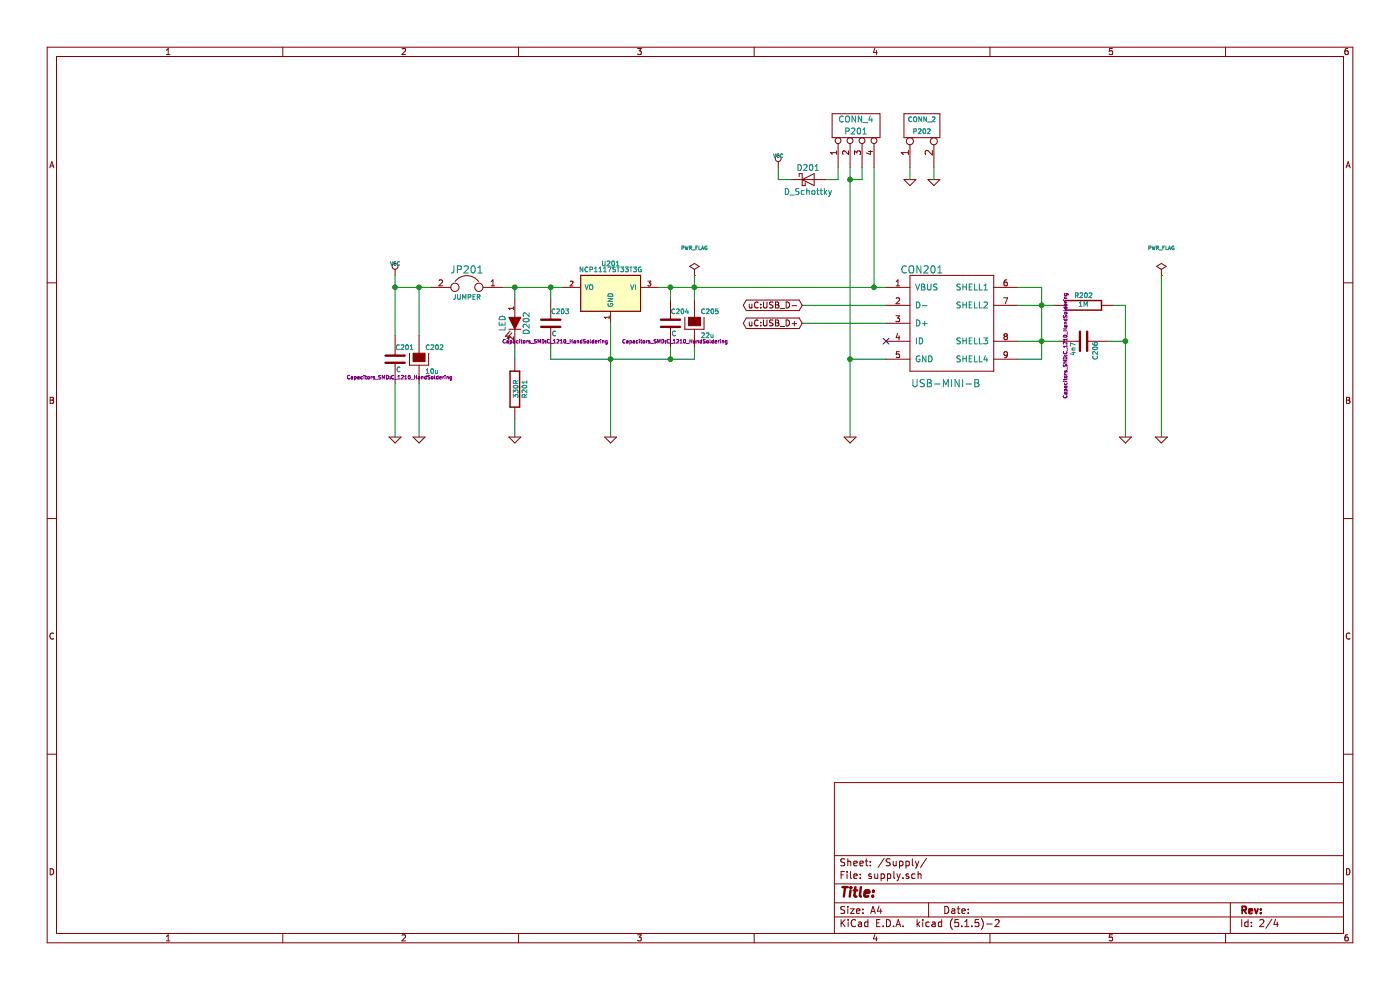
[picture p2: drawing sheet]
EESchema Schematic File Version 4
EELAYER 30 0
EELAYER END
$Descr A4 11693 8268
encoding utf-8
Sheet 2 4
Title ""
Date ""
Rev ""
Comp ""
Comment1 ""
Comment2 ""
Comment3 ""
Comment4 ""
$EndDescr
$Comp
L solar_system_external_unit_board_2-rescue:USB-MINI-B CON201
U 1 1
P 7950 2700
F 0 "CON201" H 7700 3150 60  0000 C CNN
F 1 "USB-MINI-B" H 7900 2200 60  0000 C CNN
F 2 "My_modules:USB_Mini-B_mod" H 7950 2700 60  0001 C CNN
F 3 "" H 7950 2700 60  0000 C CNN
	1    7950 2700
	1    0    0    -1  
$EndComp
$Comp
L solar_system_external_unit_board_2-rescue:NCP1117ST33T3G-RESCUE-solar_system_external_unit_board_2 U201
U 1 1
P 5100 2450
F 0 "U201" H 5100 2700 40  0000 C CNN
F 1 "NCP1117ST33T3G" H 5100 2650 40  0000 C CNN
F 2 "TO_SOT_Packages_SMD:SOT-223" H 5100 2450 60  0001 C CNN
F 3 "" H 5100 2450 60  0000 C CNN
	1    5100 2450
	-1   0    0    -1  
$EndComp
$Comp
L solar_system_external_unit_board_2-rescue:JUMPER JP201
U 1 1
P 3900 2400
F 0 "JP201" H 3900 2550 60  0000 C CNN
F 1 "JUMPER" H 3900 2320 40  0000 C CNN
F 2 "Pin_Headers:Pin_Header_Straight_1x02" H 3900 2400 60  0001 C CNN
F 3 "~" H 3900 2400 60  0000 C CNN
	1    3900 2400
	-1   0    0    -1  
$EndComp
Text GLabel 6700 2550 0    50   BiDi ~ 0
uC:USB_D-
Text GLabel 6700 2700 0    50   BiDi ~ 0
uC:USB_D+
$Comp
L solar_system_external_unit_board_2-rescue:GND-RESCUE-solar_system_external_unit_board_2 #PWR01
U 1 1
P 7100 3650
F 0 "#PWR01" H 7100 3650 30  0001 C CNN
F 1 "GND" H 7100 3580 30  0001 C CNN
F 2 "" H 7100 3650 60  0000 C CNN
F 3 "" H 7100 3650 60  0000 C CNN
	1    7100 3650
	1    0    0    -1  
$EndComp
Wire Wire Line
	7400 3000 7100 3000
Wire Wire Line
	7100 1400 7100 1500
Wire Wire Line
	5500 2400 5600 2400
$Comp
L solar_system_external_unit_board_2-rescue:GND-RESCUE-solar_system_external_unit_board_2 #PWR02
U 1 1
P 5100 3650
F 0 "#PWR02" H 5100 3650 30  0001 C CNN
F 1 "GND" H 5100 3580 30  0001 C CNN
F 2 "" H 5100 3650 60  0000 C CNN
F 3 "" H 5100 3650 60  0000 C CNN
	1    5100 3650
	1    0    0    -1  
$EndComp
Wire Wire Line
	5100 2700 5100 3000
$Comp
L power:VCC #PWR03
U 1 1
P 3300 2300
F 0 "#PWR03" H 3300 2400 30  0001 C CNN
F 1 "VCC" H 3300 2400 30  0000 C CNN
F 2 "" H 3300 2300 60  0000 C CNN
F 3 "" H 3300 2300 60  0000 C CNN
	1    3300 2300
	1    0    0    -1  
$EndComp
Wire Wire Line
	4200 2400 4300 2400
Wire Wire Line
	3300 2400 3500 2400
$Comp
L solar_system_external_unit_board_2-rescue:LED-RESCUE-solar_system_external_unit_board_2 D202
U 1 1
P 4300 2700
F 0 "D202" H 4300 2800 50  0000 C CNN
F 1 "LED" H 4300 2600 50  0000 C CNN
F 2 "LEDs:LED_1206" H 4300 2700 60  0001 C CNN
F 3 "~" H 4300 2700 60  0000 C CNN
	1    4300 2700
	0    1    1    0   
$EndComp
$Comp
L solar_system_external_unit_board_2-rescue:R-RESCUE-solar_system_external_unit_board_2 R201
U 1 1
P 4300 3250
F 0 "R201" V 4380 3250 40  0000 C CNN
F 1 "330R" V 4307 3251 40  0000 C CNN
F 2 "Resistors_SMD:R_1206_HandSoldering" V 4230 3250 30  0001 C CNN
F 3 "~" H 4300 3250 30  0000 C CNN
	1    4300 3250
	1    0    0    -1  
$EndComp
Wire Wire Line
	4300 2500 4300 2400
Connection ~ 4300 2400
Wire Wire Line
	4300 2900 4300 3000
$Comp
L solar_system_external_unit_board_2-rescue:GND-RESCUE-solar_system_external_unit_board_2 #PWR04
U 1 1
P 4300 3650
F 0 "#PWR04" H 4300 3650 30  0001 C CNN
F 1 "GND" H 4300 3580 30  0001 C CNN
F 2 "" H 4300 3650 60  0000 C CNN
F 3 "" H 4300 3650 60  0000 C CNN
	1    4300 3650
	1    0    0    -1  
$EndComp
Wire Wire Line
	4300 3650 4300 3500
$Comp
L solar_system_external_unit_board_2-rescue:C-RESCUE-solar_system_external_unit_board_2 C201
U 1 1
P 3300 3000
AR Path="/57636249" Ref="C201"  Part="1" 
AR Path="/57633339/57636249" Ref="C201"  Part="1" 
F 0 "C201" H 3300 3100 40  0000 L CNN
F 1 "C" H 3306 2915 40  0000 L CNN
F 2 "Capacitors_SMD:C_1210_HandSoldering" H 3338 2850 30  0000 C CNN
F 3 "~" H 3300 3000 60  0000 C CNN
	1    3300 3000
	1    0    0    -1  
$EndComp
$Comp
L solar_system_external_unit_board_2-rescue:CP-RESCUE-solar_system_external_unit_board_2 C202
U 1 1
P 3500 3000
F 0 "C202" H 3550 3100 40  0000 L CNN
F 1 "10u" H 3550 2900 40  0000 L CNN
F 2 "Capacitors_Tantalum_SMD:TantalC_SizeB_EIA-3528_HandSoldering" H 3600 2850 30  0001 C CNN
F 3 "~" H 3500 3000 300 0000 C CNN
	1    3500 3000
	1    0    0    -1  
$EndComp
$Comp
L solar_system_external_unit_board_2-rescue:GND-RESCUE-solar_system_external_unit_board_2 #PWR05
U 1 1
P 3500 3650
F 0 "#PWR05" H 3500 3650 30  0001 C CNN
F 1 "GND" H 3500 3580 30  0001 C CNN
F 2 "" H 3500 3650 60  0000 C CNN
F 3 "" H 3500 3650 60  0000 C CNN
	1    3500 3650
	1    0    0    -1  
$EndComp
$Comp
L solar_system_external_unit_board_2-rescue:GND-RESCUE-solar_system_external_unit_board_2 #PWR06
U 1 1
P 3300 3650
F 0 "#PWR06" H 3300 3650 30  0001 C CNN
F 1 "GND" H 3300 3580 30  0001 C CNN
F 2 "" H 3300 3650 60  0000 C CNN
F 3 "" H 3300 3650 60  0000 C CNN
	1    3300 3650
	1    0    0    -1  
$EndComp
Wire Wire Line
	3300 3200 3300 3650
Wire Wire Line
	3500 3200 3500 3650
Connection ~ 3500 2400
Wire Wire Line
	3300 2300 3300 2400
Wire Wire Line
	3500 2800 3500 2400
Connection ~ 3300 2400
$Comp
L solar_system_external_unit_board_2-rescue:C-RESCUE-solar_system_external_unit_board_2 C203
U 1 1
P 4600 2700
AR Path="/57636269" Ref="C203"  Part="1" 
AR Path="/57633339/57636269" Ref="C203"  Part="1" 
F 0 "C203" H 4600 2800 40  0000 L CNN
F 1 "C" H 4606 2615 40  0000 L CNN
F 2 "Capacitors_SMD:C_1210_HandSoldering" H 4638 2550 30  0000 C CNN
F 3 "~" H 4600 2700 60  0000 C CNN
	1    4600 2700
	1    0    0    -1  
$EndComp
Wire Wire Line
	4600 2500 4600 2400
Connection ~ 4600 2400
Wire Wire Line
	4600 2900 4600 3000
Wire Wire Line
	4600 3000 5100 3000
Connection ~ 5100 3000
$Comp
L solar_system_external_unit_board_2-rescue:C-RESCUE-solar_system_external_unit_board_2 C204
U 1 1
P 5600 2700
AR Path="/57636275" Ref="C204"  Part="1" 
AR Path="/57633339/57636275" Ref="C204"  Part="1" 
F 0 "C204" H 5600 2800 40  0000 L CNN
F 1 "C" H 5606 2615 40  0000 L CNN
F 2 "Capacitors_SMD:C_1210_HandSoldering" H 5638 2550 30  0000 C CNN
F 3 "~" H 5600 2700 60  0000 C CNN
	1    5600 2700
	1    0    0    -1  
$EndComp
Wire Wire Line
	5600 2400 5600 2500
Wire Wire Line
	5600 3000 5600 2900
$Comp
L solar_system_external_unit_board_2-rescue:CP-RESCUE-solar_system_external_unit_board_2 C205
U 1 1
P 5800 2700
F 0 "C205" H 5850 2800 40  0000 L CNN
F 1 "22u" H 5850 2600 40  0000 L CNN
F 2 "Capacitors_Tantalum_SMD:TantalC_SizeB_EIA-3528_HandSoldering" H 5900 2550 30  0001 C CNN
F 3 "~" H 5800 2700 300 0000 C CNN
	1    5800 2700
	1    0    0    -1  
$EndComp
Wire Wire Line
	5800 3000 5800 2900
Connection ~ 5600 3000
Connection ~ 5600 2400
Wire Wire Line
	5800 2300 5800 2400
Connection ~ 5800 2400
Wire Wire Line
	6700 2550 7400 2550
Wire Wire Line
	6700 2700 7400 2700
NoConn ~ 7400 2850
$Comp
L power:PWR_FLAG #FLG07
U 1 1
P 5800 2300
F 0 "#FLG07" H 5800 2570 30  0001 C CNN
F 1 "PWR_FLAG" H 5800 2530 30  0000 C CNN
F 2 "" H 5800 2300 60  0000 C CNN
F 3 "" H 5800 2300 60  0000 C CNN
	1    5800 2300
	1    0    0    -1  
$EndComp
$Comp
L power:PWR_FLAG #FLG08
U 1 1
P 9700 2300
F 0 "#FLG08" H 9700 2570 30  0001 C CNN
F 1 "PWR_FLAG" H 9700 2530 30  0000 C CNN
F 2 "" H 9700 2300 60  0000 C CNN
F 3 "" H 9700 2300 60  0000 C CNN
	1    9700 2300
	1    0    0    -1  
$EndComp
$Comp
L solar_system_external_unit_board_2-rescue:GND-RESCUE-solar_system_external_unit_board_2 #PWR09
U 1 1
P 9700 3650
F 0 "#PWR09" H 9700 3650 30  0001 C CNN
F 1 "GND" H 9700 3580 30  0001 C CNN
F 2 "" H 9700 3650 60  0000 C CNN
F 3 "" H 9700 3650 60  0000 C CNN
	1    9700 3650
	1    0    0    -1  
$EndComp
Wire Wire Line
	9700 2300 9700 3650
$Comp
L solar_system_external_unit_board_2-rescue:GND-RESCUE-solar_system_external_unit_board_2 #PWR010
U 1 1
P 9400 3650
F 0 "#PWR010" H 9400 3650 30  0001 C CNN
F 1 "GND" H 9400 3580 30  0001 C CNN
F 2 "" H 9400 3650 60  0000 C CNN
F 3 "" H 9400 3650 60  0000 C CNN
	1    9400 3650
	1    0    0    -1  
$EndComp
Wire Wire Line
	8500 2400 8700 2400
Wire Wire Line
	8500 2550 8700 2550
Wire Wire Line
	8500 2850 8700 2850
Wire Wire Line
	8700 3000 8500 3000
$Comp
L solar_system_external_unit_board_2-rescue:R-RESCUE-solar_system_external_unit_board_2 R202
U 1 1
P 9050 2550
F 0 "R202" V 9130 2550 40  0000 C CNN
F 1 "1M" V 9057 2551 40  0000 C CNN
F 2 "Resistors_SMD:R_1206_HandSoldering" V 8980 2550 30  0001 C CNN
F 3 "~" H 9050 2550 30  0000 C CNN
	1    9050 2550
	0    -1   -1   0   
$EndComp
$Comp
L solar_system_external_unit_board_2-rescue:C-RESCUE-solar_system_external_unit_board_2 C206
U 1 1
P 9050 2850
AR Path="/57786E60" Ref="C206"  Part="1" 
AR Path="/57633339/57786E60" Ref="C206"  Part="1" 
F 0 "C206" H 9050 2950 40  0000 L CNN
F 1 "4n7" H 9056 2765 40  0000 L CNN
F 2 "Capacitors_SMD:C_1210_HandSoldering" H 9088 2700 30  0000 C CNN
F 3 "~" H 9050 2850 60  0000 C CNN
	1    9050 2850
	0    1    1    0   
$EndComp
Wire Wire Line
	8700 2400 8700 2550
Connection ~ 8700 2850
Connection ~ 8700 2550
Wire Wire Line
	9300 2550 9400 2550
Wire Wire Line
	9400 2550 9400 2850
Wire Wire Line
	9400 2850 9250 2850
Connection ~ 9400 2850
$Comp
L power:VCC #PWR011
U 1 1
P 6500 1400
F 0 "#PWR011" H 6500 1500 30  0001 C CNN
F 1 "VCC" H 6500 1500 30  0000 C CNN
F 2 "" H 6500 1400 60  0000 C CNN
F 3 "" H 6500 1400 60  0000 C CNN
	1    6500 1400
	1    0    0    -1  
$EndComp
$Comp
L Device:D_Schottky D201
U 1 1
P 6750 1500
F 0 "D201" H 6750 1600 50  0000 C CNN
F 1 "D_Schottky" H 6750 1400 50  0000 C CNN
F 2 "Diodes_SMD:MiniMELF_Handsoldering" H 6750 1500 50  0001 C CNN
F 3 "" H 6750 1500 50  0000 C CNN
	1    6750 1500
	1    0    0    -1  
$EndComp
Connection ~ 7100 3000
Wire Wire Line
	7300 1400 7300 2400
Connection ~ 7300 2400
$Comp
L solar_system_external_unit_board_2-rescue:CONN_4 P201
U 1 1
P 7150 1050
F 0 "P201" V 7100 1050 50  0000 C CNN
F 1 "CONN_4" V 7200 1050 50  0000 C CNN
F 2 "w_conn_pt-1,5:pt_1,5-4-3,5-h" H 7150 1050 60  0001 C CNN
F 3 "" H 7150 1050 60  0000 C CNN
	1    7150 1050
	0    -1   -1   0   
$EndComp
Wire Wire Line
	7200 1400 7200 1500
Wire Wire Line
	7200 1500 7100 1500
Connection ~ 7100 1500
Wire Wire Line
	7000 1400 7000 1500
Wire Wire Line
	7000 1500 6900 1500
Wire Wire Line
	6600 1500 6500 1500
Wire Wire Line
	6500 1500 6500 1400
$Comp
L solar_system_external_unit_board_2-rescue:CONN_2 P202
U 1 1
P 7700 1050
F 0 "P202" V 7650 1050 40  0000 C CNN
F 1 "CONN_2" V 7750 1050 40  0000 C CNN
F 2 "w_conn_pt-1,5:pt_1,5-2-3,5-h" H 7700 1050 60  0001 C CNN
F 3 "" H 7700 1050 60  0000 C CNN
	1    7700 1050
	0    -1   -1   0   
$EndComp
$Comp
L solar_system_external_unit_board_2-rescue:GND-RESCUE-solar_system_external_unit_board_2 #PWR012
U 1 1
P 7600 1500
F 0 "#PWR012" H 7600 1500 30  0001 C CNN
F 1 "GND" H 7600 1430 30  0001 C CNN
F 2 "" H 7600 1500 60  0000 C CNN
F 3 "" H 7600 1500 60  0000 C CNN
	1    7600 1500
	1    0    0    -1  
$EndComp
$Comp
L solar_system_external_unit_board_2-rescue:GND-RESCUE-solar_system_external_unit_board_2 #PWR013
U 1 1
P 7800 1500
F 0 "#PWR013" H 7800 1500 30  0001 C CNN
F 1 "GND" H 7800 1430 30  0001 C CNN
F 2 "" H 7800 1500 60  0000 C CNN
F 3 "" H 7800 1500 60  0000 C CNN
	1    7800 1500
	1    0    0    -1  
$EndComp
Wire Wire Line
	7600 1400 7600 1500
Wire Wire Line
	7800 1400 7800 1500
Wire Wire Line
	4300 2400 4600 2400
Wire Wire Line
	3500 2400 3600 2400
Wire Wire Line
	3300 2400 3300 2800
Wire Wire Line
	4600 2400 4700 2400
Wire Wire Line
	5100 3000 5100 3650
Wire Wire Line
	5100 3000 5600 3000
Wire Wire Line
	5600 3000 5800 3000
Wire Wire Line
	5600 2400 5800 2400
Wire Wire Line
	5800 2400 5800 2500
Wire Wire Line
	5800 2400 7300 2400
Wire Wire Line
	8700 2850 8850 2850
Wire Wire Line
	8700 2850 8700 3000
Wire Wire Line
	8700 2550 8800 2550
Wire Wire Line
	8700 2550 8700 2850
Wire Wire Line
	9400 2850 9400 3650
Wire Wire Line
	7100 3000 7100 3650
Wire Wire Line
	7300 2400 7400 2400
Wire Wire Line
	7100 1500 7100 3000
$EndSCHEMATC
